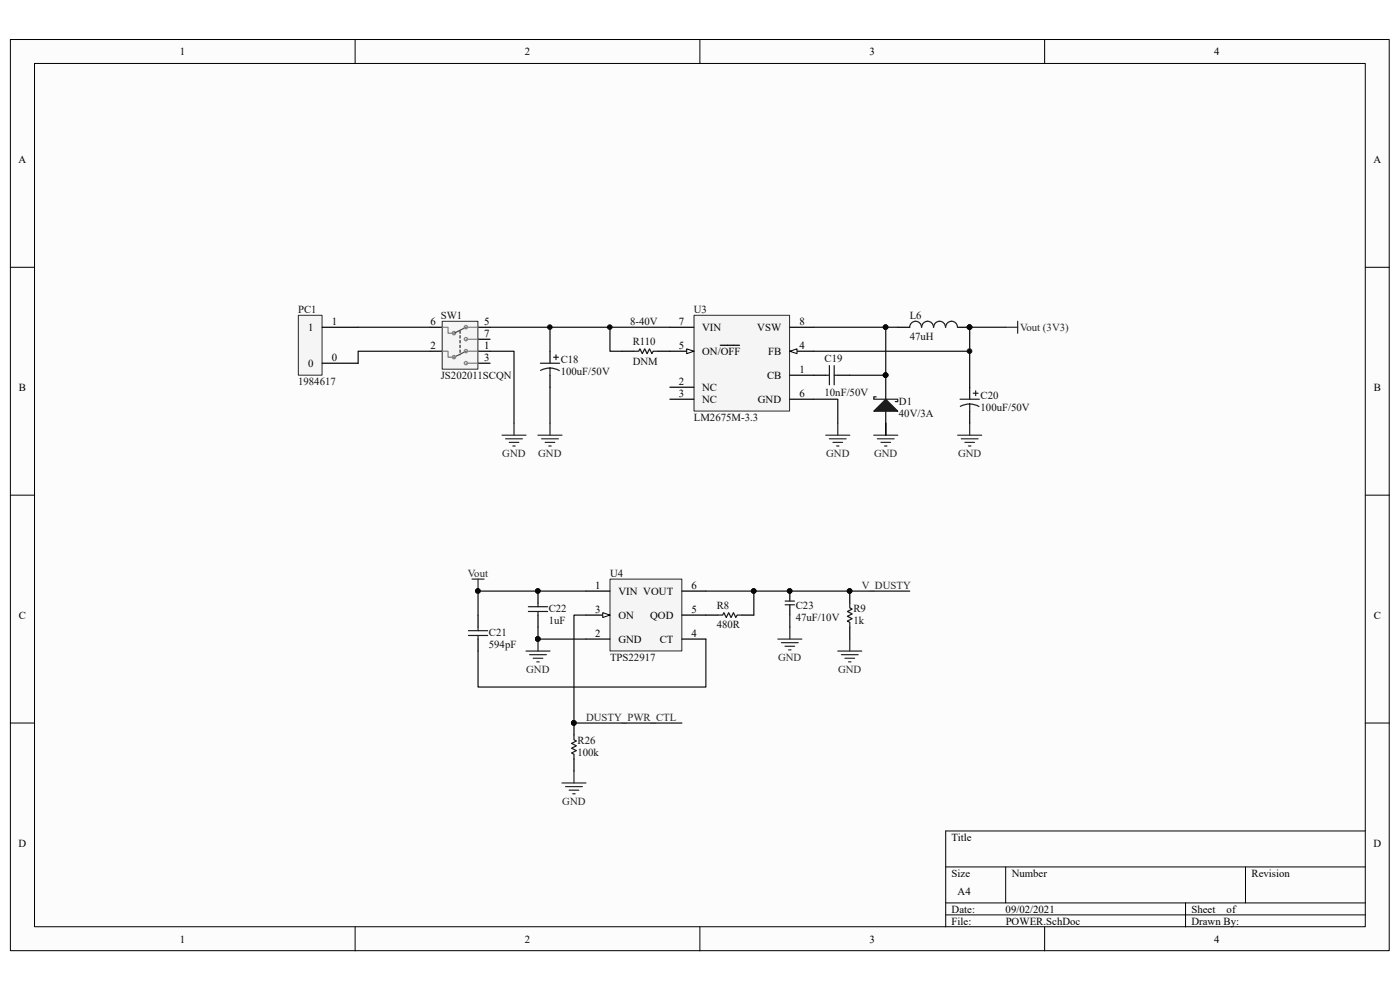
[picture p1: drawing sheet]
<svg xmlns="http://www.w3.org/2000/svg" width="297mm" height="210mm" viewBox="0 0 297 210" stroke-linecap="round" stroke-linejoin="round" font-family="sans-serif">
<path d="M2.2 8.4h292.5v193.3h-292.5z" fill="#fcfcfc"/>
<path d="M2.2 8.4h292.5v193.3h-292.5z" fill="none" stroke="#000" stroke-width=".21"/>
<path d="M7.4 13.5h282.2v183.1h-282.2z" fill="#fcfcfc"/>
<g fill="none" stroke="#000" stroke-width=".21">
<path d="M7.3 13.5h282.3v183.1h-282.3zM75.3 8.4v5.1M148.5 8.4v5.1M221.6 8.4v5.1M2.2 56.7h5.1M289.7 56.7h5.1M2.2 105h5.1M289.7 105h5.1M2.2 153.4h5.1M289.7 153.4h5.1M289.7 176.3h-89.1v20.3M75.3 196.6v5.1"/>
<path d="M148.5 196.6v5.1M200.6 183.9h89.1M200.6 191.5h89.1M200.6 194.1h89.1M213.4 183.9v7.6M221.6 196.6v5.1M251.5 191.5v5.1M264.2 183.9v7.6"/>
</g>
<path d="M147.3 66.9h20.2v20.3h-20.2z" fill="#f5f5f5"/>
<path d="M147.2 66.9h20.3v20.3h-20.3z" fill="none" stroke="#262626" stroke-width=".21"/>
<path d="M167.6 74.5h5" fill="none" stroke="#000" stroke-width=".25"/>
<path d="M167.6 74.5l1.5-.5v1z" fill="#fcfcfc" stroke="#000" stroke-width=".21"/>
<path d="M142.1 69.4h5.1M142.1 74.5h5.1M167.6 69.4h5M167.6 79.6h5M142.1 84.7h5.1M167.6 84.7h5" fill="none" stroke="#000" stroke-width=".25"/>
<path d="M145.7 74l1.5 .5-1.5 .5z" fill="#fcfcfc" stroke="#000" stroke-width=".21"/>
<path d="M116.7 74.5v2.6M116.7 79.6v2.5M152.8 73.2h4.1M172.6 79.6h2.6M177.7 79.6h2.6M190.5 69.4h2.5M203.2 69.4h2.5M142.1 82.1h5.1" fill="none" stroke="#000" stroke-width=".25"/>
<g fill="none" stroke="#262626" stroke-width=".25">
<path d="M114.1 92.3h5.1M114.9 93.1h3.6M115.7 93.8h2M116.4 94.6h.5M116.7 89.8v2.5M175.2 92.3h5.1M176 93.1h3.5M176.7 93.8h2.1M177.5 94.6h.5M177.7 89.8v2.5M185.4 92.3h5.1M186.1 93.1h3.6"/>
<path d="M186.9 93.8h2M187.7 94.6h.5M187.9 89.8v2.5M203.2 92.3h5.1M203.9 93.1h3.6M204.7 93.8h2M205.5 94.6h.5M205.7 89.8v2.5"/>
</g>
<path d="M172.6 69.4h15.3M172.6 74.5h33.1M190.5 69.4h-2.6v10.2h-7.6M213.4 69.4h-7.7v12.7M116.7 82.1v7.7M172.6 84.7h5.1v5.1" fill="none" stroke="#0e0e0e" stroke-width=".25"/>
<g fill="#0e0e0e" stroke="#0e0e0e" stroke-width=".21">
<circle cx="205.7" cy="69.4" r=".49"/>
<circle cx="187.9" cy="69.4" r=".49"/>
<circle cx="187.9" cy="79.6" r=".49"/>
<circle cx="205.7" cy="74.5" r=".49"/>
</g>
<g fill="none" stroke="#1c1c1c" stroke-width=".25">
<path d="M114.6 77.1h4.1M116.7 78.1l1.2 .2 .8 .3M116.7 78.1l-.9 .1-1.1 .4M116.7 78.1v1.5M117.4 75.8h1.1M118 75.3v1M175.2 79.6h.8M176 77.6v4M177 77.6v4M177 79.6h.7M195.5 69.4a1.25 1.25 0 0 0-1.3-1.2 1.25 1.25 0 0 0-1.2 1.2M198 69.4a1.25 1.25 0 0 0-1.2-1.2 1.25 1.25 0 0 0-1.3 1.2"/>
<path d="M200.6 69.4a1.25 1.25 0 0 0-1.3-1.2 1.25 1.25 0 0 0-1.2 1.2M203.1 69.4a1.25 1.25 0 0 0-1.2-1.2 1.25 1.25 0 0 0-1.3 1.2"/>
</g>
<path d="M93.9 68.2h7.5v10.1h-7.5z" fill="#f5f5f5"/>
<path d="M93.8 68.2h7.6v10.1h-7.6z" fill="none" stroke="#262626" stroke-width=".21"/>
<path d="M91.2 74.5h2.6M91.2 69.4h2.6M101.4 74.5h2.6M101.4 77.1h2.6M101.4 69.4h2.6M101.4 72h2.6" fill="none" stroke="#000" stroke-width=".25"/>
<g fill="none" stroke="#808080" stroke-width=".25">
<path d="M93.8 69.4h1.3v1.3h1.2M93.8 74.5h1.3v1.3h1.2M98.9 69.4h2.5M98.9 72h2.5M98.9 74.5h2.5M98.9 77.1h2.5"/>
<circle cx="96.3" cy="70.7" r=".36"/>
<circle cx="96.3" cy="75.8" r=".36"/>
<circle cx="98.8" cy="74.5" r=".36"/>
<circle cx="98.8" cy="69.4" r=".36"/>
<circle cx="98.8" cy="71.9" r=".36"/>
<circle cx="98.8" cy="77" r=".36"/>
</g>
<path d="M97.6 70.2v5.1" fill="none" stroke="#262626" stroke-width=".25" stroke-dasharray=".5"/>
<path d="M98.9 69.4l-2.6 1.3M98.9 74.5l-2.6 1.3" fill="none" stroke="#4c4c4c" stroke-width=".25"/>
<path d="M76 69.4h15.2M91.2 74.5h-15.2v2.6M104 74.5h5v15.3M104 69.4h38.1M116.7 69.4v5.1M129.4 69.4v5.1h2.5" fill="none" stroke="#0e0e0e" stroke-width=".25"/>
<path d="M106.5 92.3h5.1M107.3 93.1h3.5M108 93.8h2.1M108.8 94.6h.5M109 89.8v2.5" fill="none" stroke="#262626" stroke-width=".25"/>
<g fill="#0e0e0e" stroke="#0e0e0e" stroke-width=".21">
<circle cx="116.6" cy="69.4" r=".49"/>
<circle cx="129.4" cy="69.4" r=".49"/>
</g>
<path d="M129.5 122.9h15.2v15.2h-15.2z" fill="#f5f5f5"/>
<path d="M129.4 122.9h15.3v15.2h-15.3z" fill="none" stroke="#262626" stroke-width=".21"/>
<path d="M124.3 135.6h5.1M124.3 130.5h5.1M144.7 125.4h5.1M144.7 130.5h5.1" fill="none" stroke="#000" stroke-width=".25"/>
<path d="M127.9 130l1.5 .5-1.5 .5z" fill="#fcfcfc" stroke="#000" stroke-width=".21"/>
<g fill="none" stroke="#000" stroke-width=".25">
<path d="M131.9 74.5h2.6M139.6 74.5h2.5M187.9 79.6v5.1M187.9 87.2v5.1M205.7 82.1v2.6M205.7 87.2v2.6M101.4 130.5v2.5M101.4 135.6v2.5M114.1 125.4v2.5M114.1 130.5v2.5M124.3 125.4h5.1M144.7 135.6h5.1"/>
<path d="M149.8 130.5h2.5M157.4 130.5h2.5M167.6 125.4v2.1M167.6 128.3v2.1M180.3 125.4v2.5M180.3 133v2.6"/>
</g>
<g fill="none" stroke="#262626" stroke-width=".25">
<path d="M213.4 69.4h2.5M215.9 68.2v2.5M100.1 122.9h2.6M101.4 122.9v2.5M111.6 138.1h5.1M112.4 138.9h3.5M113.1 139.6h2.1M114.1 135.6v2.5M165 135.6h5.1M165.8 136.3h3.5M166.5 137.1h2.1M167.3 137.9h.5"/>
<path d="M167.6 133v2.6M177.7 138.1h5.1M178.5 138.9h3.6M179.3 139.6h2M180.3 135.6v2.5M113.9 140.4h.5M180 140.4h.5"/>
</g>
<g fill="#0e0e0e" stroke="#0e0e0e" stroke-width=".21">
<circle cx="101.4" cy="125.4" r=".49"/>
<circle cx="180.2" cy="125.4" r=".49"/>
<circle cx="114.1" cy="135.5" r=".49"/>
<circle cx="114.1" cy="125.4" r=".49"/>
<circle cx="159.9" cy="125.4" r=".49"/>
<circle cx="121.7" cy="153.4" r=".49"/>
<circle cx="167.5" cy="125.4" r=".49"/>
<circle cx="187.9" cy="79.6" r=".49"/>
</g>
<g fill="none" stroke="#1c1c1c" stroke-width=".25">
<path d="M134.5 74.5h1l.3-.5 .5 1 .5-1 .5 1 .5-1 .5 1 .3-.5h1M185.9 84.2h-.5v.5h5.1v.5h-.6M203.7 84.7h4.1M205.7 85.7l1.2 .2 .8 .3M205.7 85.7l-.8 .1-1.2 .4M205.7 85.7v1.5M206.5 83.4h1M207 82.9v1M99.4 133.8h4.1M99.4 134.8h4.1M101.4 133v.8M101.4 134.8v.8"/>
<path d="M112.1 128.7h4.1M112.1 129.7h4.1M114.1 127.9v.8M114.1 129.7v.8M152.3 130.5h1l.3-.5 .5 1 .5-1 .5 1 .5-1 .5 1 .3-.5h1M166.6 128.3h2M166.6 127.5h2M180.3 127.9v1.1l.5 .2-1 .5 1 .5-1 .5 1 .5-1 .6 .5 .2v1"/>
</g>
<path d="M187.9 89.8v2.5M114.1 133v2.6h10.2M124.3 125.4h-22.9v5.1M124.3 130.5h-2.5v22.9h22.9M149.8 125.4h10.1v5.1M149.8 135.6v10.1h-48.4v-7.6M159.9 125.4h33.1M167.6 130.5v2.5" fill="none" stroke="#0e0e0e" stroke-width=".25"/>
<path d="M187.9 84.7l2.6 2.5h-5.1z" fill="#1c1c1c" stroke="#1c1c1c" stroke-width=".25"/>
<path d="M63.3 66.9h5v12.7h-5z" fill="#f5f5f5"/>
<path d="M63.3 66.9h5v12.7h-5z" fill="none" stroke="#262626" stroke-width=".21"/>
<path d="M68.3 77.1h7.7M68.3 69.4h7.7M121.8 153.4v2.5M121.8 161v2.6" fill="none" stroke="#000" stroke-width=".25"/>
<path d="M119.2 166.1h5.1M120 166.9h3.5M120.8 167.6h2M121.5 168.4h.5M121.8 163.6v2.5" fill="none" stroke="#262626" stroke-width=".25"/>
<circle cx="121.7" cy="153.4" r=".49" fill="#0e0e0e" stroke="#0e0e0e" stroke-width=".21"/>
<path d="M121.8 155.9v1l.5 .3-1 .5 1 .5-1 .5 1 .5-1 .5 .5 .3v1" fill="none" stroke="#1c1c1c" stroke-width=".25"/>
<g font-size="2.3">
<text x="38.2" y="11.7">1</text>
<text x="111.3" y="11.7">2</text>
<text x="184.5" y="11.7">3</text>
<text x="257.6" y="11.7">4</text>
<text x="3.9" y="34.6">A</text>
<text x="291.4" y="34.6">A</text>
<text x="65.4" y="70.2">1</text>
<text x="70.4" y="68.9">1</text>
<text x="91.4" y="68.9">6</text>
<text x="102.7" y="68.9">5</text>
<text x="102.7" y="71.5">7</text>
<text x="144" y="68.9">7</text>
<text x="149" y="70.2">VIN</text>
<text x="160.7" y="70.2">VSW</text>
<text x="169.6" y="68.9">8</text>
<text x="65.4" y="77.9">0</text>
<text x="70.4" y="76.6">0</text>
<text x="91.4" y="74">2</text>
<text x="102.7" y="74">1</text>
<text x="102.7" y="76.6">3</text>
<text x="144" y="74">5</text>
<text x="149" y="75.3">ON/OFF</text>
<text x="163" y="75.3">FB</text>
<text x="169.6" y="74">4</text>
<text x="4" y="82.9">B</text>
<text x="144" y="81.7">2</text>
<text x="149" y="82.9">NC</text>
<text x="162.7" y="80.4">CB</text>
<text x="169.6" y="79.1">1</text>
<text x="291.5" y="82.9">B</text>
<text x="144" y="84.2">3</text>
<text x="149" y="85.5">NC</text>
<text x="160.8" y="85.5">GND</text>
<text x="169.6" y="84.2">6</text>
<text x="126.2" y="124.9">1</text>
<text x="146.7" y="124.9">6</text>
<text x="4" y="131.3">C</text>
<text x="126.2" y="130">3</text>
<text x="131.2" y="131.3">ON</text>
<text x="131.2" y="126.2">VIN VOUT</text>
<text x="137.9" y="131.3">QOD</text>
<text x="146.7" y="130">5</text>
<text x="291.5" y="131.3">C</text>
<text x="126.2" y="135.1">2</text>
<text x="131.2" y="136.4">GND</text>
<text x="140" y="136.4">CT</text>
<text x="146.7" y="135.1">4</text>
<text x="3.9" y="179.6">D</text>
<text x="201.9" y="178.3">Title</text>
<text x="291.4" y="179.6">D</text>
<text x="201.9" y="186">Size</text>
<text x="214.6" y="186">Number</text>
<text x="265.5" y="186">Revision</text>
<text x="203.2" y="189.8">A4</text>
<text x="201.9" y="193.6">Date:</text>
<text x="201.9" y="196.1">File:</text>
<text x="213.3" y="193.6">09/02/2021</text>
<text x="213.4" y="196.1">POWER.SchDoc</text>
<text x="252.8" y="193.6">Sheet</text>
<text x="252.8" y="196.1">Drawn By:</text>
<text x="260.2" y="193.6">of</text>
<text x="38.2" y="199.9">1</text>
<text x="111.3" y="199.9">2</text>
<text x="184.5" y="199.9">3</text>
<text x="257.6" y="199.9">4</text>
</g>
<g font-size="2.3" fill="#0e0e0e">
<text x="63.2" y="66.4">PC1</text>
<text x="93.5" y="67.6">SW1</text>
<text x="133.7" y="68.9">8-40V</text>
<text x="147.2" y="66.4">U3</text>
<text x="193" y="67.6">L6</text>
<text x="119" y="77.1">C18</text>
<text x="134.2" y="73.2">R110</text>
<text x="134.2" y="77.3">DNM</text>
<text x="174.9" y="76.8">C19</text>
<text x="193" y="72.2">47uH</text>
<text x="63.2" y="81.7">1984617</text>
<text x="93.5" y="80.4">JS202011SCQN</text>
<text x="119" y="79.6">100uF/50V</text>
<text x="174.9" y="83.9">10nF/50V</text>
<text x="147.2" y="89.3">LM2675M-3.3</text>
<text x="190.7" y="86">D1</text>
<text x="190.7" y="88.5">40V/3A</text>
<text x="208" y="84.7">C20</text>
<text x="208" y="87.2">100uF/50V</text>
<text x="129.4" y="122.3">U4</text>
<text x="116.4" y="129.8">C22</text>
<text x="152.1" y="129.2">R8</text>
<text x="168.8" y="129.3">C23</text>
<text x="168.8" y="131.8">47uF/10V</text>
<text x="181.1" y="129.8">R9</text>
<text x="103.7" y="134.8">C21</text>
<text x="103.7" y="137.4">594pF</text>
<text x="116.4" y="132.3">1uF</text>
<text x="152.1" y="133.3">480R</text>
<text x="181.1" y="132.3">1k</text>
<text x="129.4" y="140.2">TPS22917</text>
<text x="122.5" y="157.7">R26</text>
<text x="122.5" y="160.3">100k</text>
</g>
<g font-size="2.3" fill="#262626">
<text x="216.4" y="70.2">Vout (3V3)</text>
<text x="106.6" y="96.9">GND</text>
<text x="114.2" y="96.9">GND</text>
<text x="175.3" y="96.9">GND</text>
<text x="185.4" y="96.9">GND</text>
<text x="203.2" y="96.9">GND</text>
<text x="99.3" y="122.3">Vout</text>
<text x="182.8" y="124.9">V_DUSTY</text>
<text x="111.6" y="142.7">GND</text>
<text x="165.1" y="140.2">GND</text>
<text x="177.8" y="142.7">GND</text>
<text x="124.3" y="152.9">DUSTY_PWR_CTL</text>
<text x="119.3" y="170.7">GND</text>
</g>
</svg>
